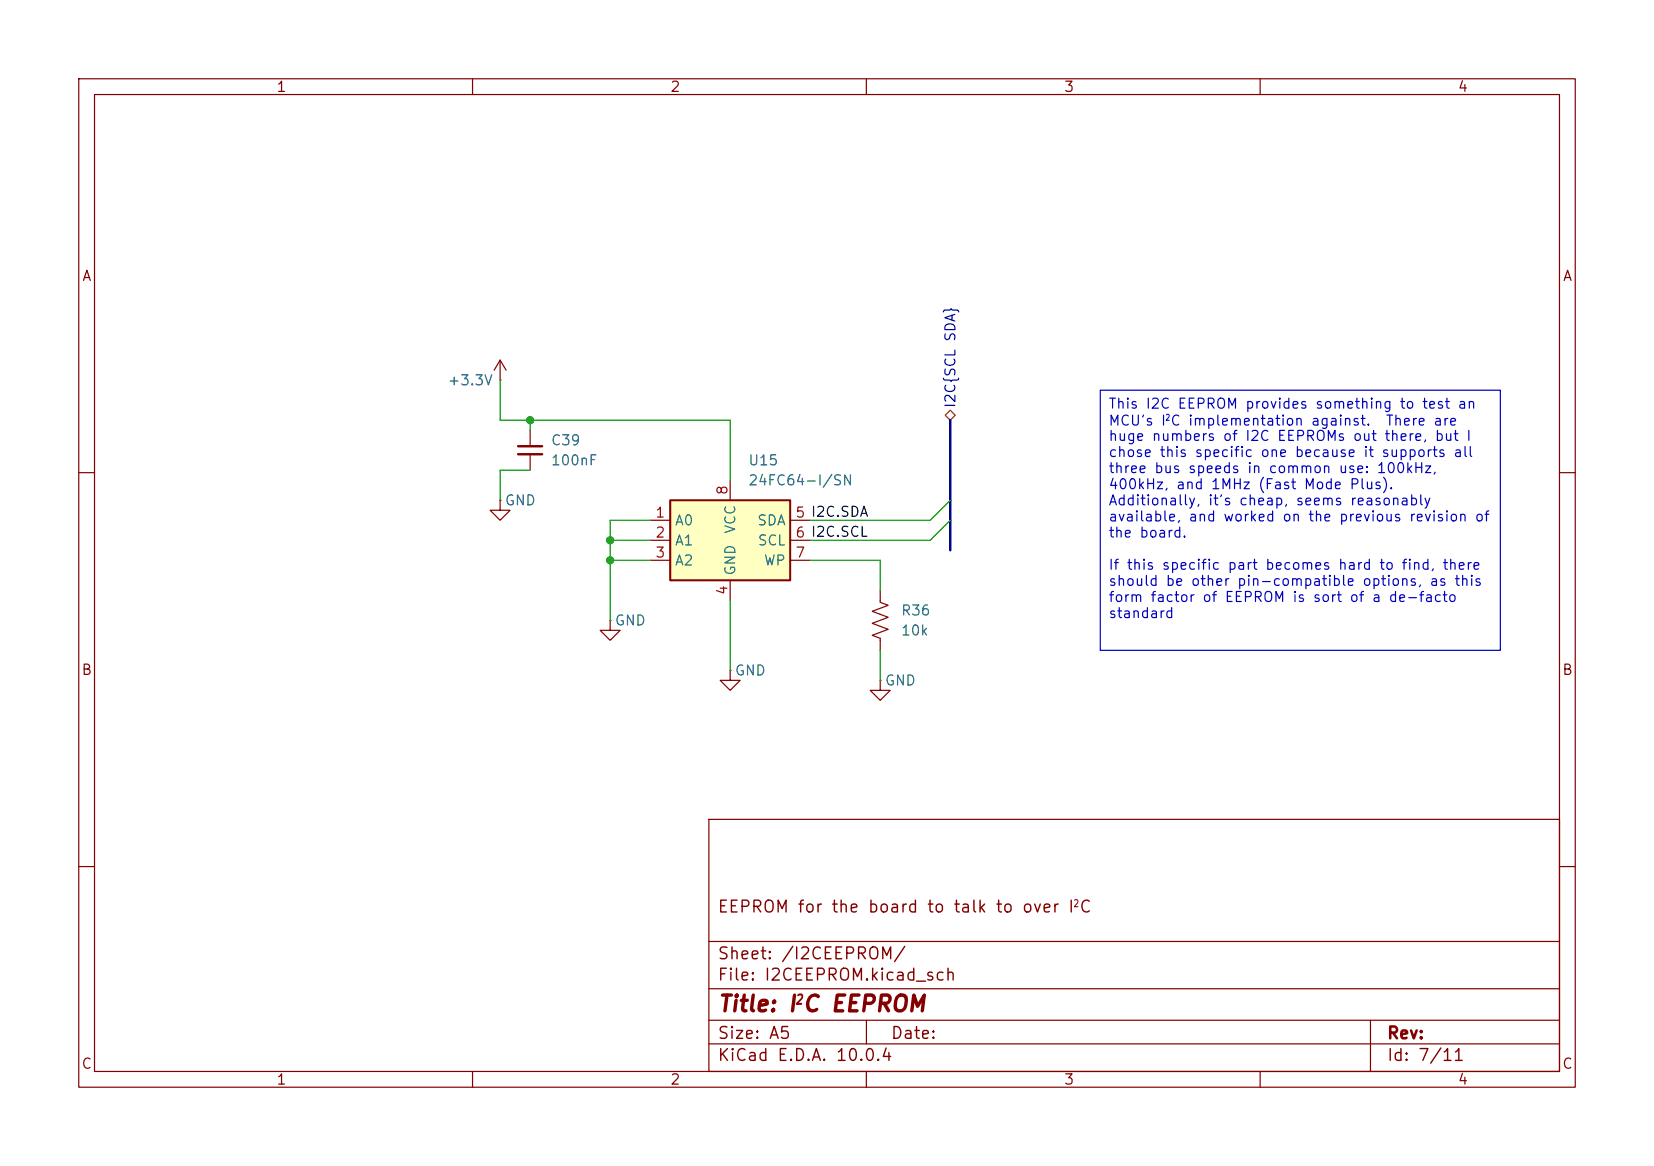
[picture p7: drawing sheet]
<svg xmlns="http://www.w3.org/2000/svg" width="210mm" height="148mm" viewBox="0 0 210 148" stroke-linecap="round" stroke-linejoin="round" font-family="sans-serif">
<g fill="none" stroke="#840000" stroke-width=".15">
<path d="M10 10h190v128h-190zM12 12h186v124h-186zM60 10v2M110 10v2M160 10v2M63.5 48.3h.1M63.5 45.7l-.8 1.3M63.5 45.7l.8 1.3M63.5 45.7v2.6M10 60h2M77.5 78.7v1.3h1.2l-1.2 1.3-1.3-1.3h1.3M77.5 78.7h.1"/>
<path d="M111.8 74.9v1.6l1 .3-2.1 .8 2.1 .8-2.1 .7 2.1 .8-2.1 .7 1.1 .4v1.6M198 60h2M92.7 85.1v1.3h1.3l-1.3 1.2-1.3-1.2h1.3M92.7 85.1h.1M111.8 86.4v1.2h1.2l-1.2 1.3-1.3-1.3h1.3M111.8 86.4h.1M10 110h2M90 104h108v32h-108zM90 119.5h108M198 110h2M60 136v2M90 132.5h108"/>
<path d="M90 129.5h108M90 125.5h108M110 136v2M110 129.5v3M160 136v2M174 129.5v6.5"/>
</g>
<path d="M85.1 63.5h15.2v10.2h-15.2z" fill="#ffffc2"/>
<path d="M85.1 63.5h15.2v10.2h-15.2z" fill="none" stroke="#840000" stroke-width=".25"/>
<path d="M67.3 54.6v2M67.3 57.7v2M63.5 63.5v1.3h1.3l-1.3 1.2-1.3-1.2h1.3M63.5 63.5h.1M82.5 66h2.6M82.5 68.6h2.6M82.5 71.1h2.6M92.7 61v2.5M92.7 73.7v2.5M100.3 66h2.6M100.3 68.6h2.6M100.3 71.1h2.6" fill="none" stroke="#840000" stroke-width=".15"/>
<path d="M65.8 57.7h3M65.8 56.6h3" fill="none" stroke="#840000" stroke-width=".3"/>
<path d="M120.6 52.1l.7 .6-.7 .6-.6-.6z" fill="none" stroke="#725600" stroke-width=".15"/>
<path d="M120.6 53.3v16.6" fill="none" stroke="#000084" stroke-width=".3"/>
<path d="M63.5 48.3v5h29.2v7.7M67.3 59.7h-3.8v3.8M67.3 53.3v1.3M77.5 68.6h5M77.5 71.1h5M82.5 66h-5v12.7M92.7 76.2v8.9M102.9 71.1h8.9v3.8M120.6 66l-2.5 2.6h-15.2M120.6 63.5l-2.5 2.5h-15.2M111.8 82.6v3.8" fill="none" stroke="#009600" stroke-width=".15"/>
<path d="M139.7 49.5h50.8v33.1h-50.8z" fill="none" stroke="#0000c2" stroke-width=".15"/>
<g fill="#009600" stroke="#009600" stroke-width=".13">
<circle cx="67.3" cy="53.3" r=".46"/>
<circle cx="77.5" cy="68.6" r=".46"/>
<circle cx="77.5" cy="71.1" r=".46"/>
</g>
<text font-size="2" fill="#840000" x="91" y="128.9">Title: I C EEPROM</text>
<g font-size="1.5" fill="#840000">
<text x="91" y="116.2">EEPROM for the board to talk to over I C</text>
<text x="91" y="124.9">File: I2CEEPROM.kicad_sch</text>
<text x="91" y="122.2">Sheet: /I2CEEPROM/</text>
<text x="91" y="135.1">KiCad E.D.A. 10.0.4</text>
<text x="91" y="132.3">Size: A5</text>
<text x="113" y="132.3">Date:</text>
<text x="176" y="132.3">Rev:</text>
<text x="176" y="135.1">Id: 7/11</text>
</g>
<g font-size="1.3" fill="#840000">
<text x="35" y="12">1</text>
<text x="85" y="12">2</text>
<text x="135" y="12">3</text>
<text x="185" y="12">4</text>
<text x="10.3" y="36">A</text>
<text x="198.4" y="36">A</text>
<text x="10.3" y="86">B</text>
<text x="198.3" y="86">B</text>
<text x="10.3" y="136">C</text>
<text x="198.3" y="136">C</text>
<text x="35" y="138">1</text>
<text x="85" y="138">2</text>
<text x="135" y="138">3</text>
<text x="185" y="138">4</text>
</g>
<g font-size="1.3" fill="#006464">
<text x="56.7" y="49.2">+3.3V</text>
<text x="69.9" y="59.4">100nF</text>
<text x="69.9" y="56.8">C39</text>
<text x="94.9" y="59.4">U15</text>
<text x="64" y="64.5">GND</text>
<text x="94.9" y="61.9">24FC64-I/SN</text>
<text x="85.6" y="67">A0</text>
<text x="85.6" y="69.6">A1</text>
<text x="93.7" y="67.8" transform="rotate(-90 93.7 67.8)">VCC</text>
<text x="96.1" y="67">SDA</text>
<text x="96.1" y="69.6">SCL</text>
<text x="85.6" y="72.1">A2</text>
<text x="93.7" y="73.2" transform="rotate(-90 93.7 73.2)">GND</text>
<text x="96.9" y="72.1">WP</text>
<text x="78" y="79.7">GND</text>
<text x="114.3" y="81">10k</text>
<text x="114.3" y="78.4">R36</text>
<text x="93.2" y="86.1">GND</text>
<text x="112.3" y="87.3">GND</text>
</g>
<text font-size="1.3" fill="#000084" x="121.6" y="51.9" transform="rotate(-90 121.6 51.9)">I2C{SCL SDA}</text>
<g font-size="1.3" fill="#0000c2">
<text x="140.7" y="52.2">This I2C EEPROM provides something to test an</text>
<text x="140.7" y="54.3">MCU's I C implementation against.</text>
<text x="140.7" y="56.3">huge numbers of I2C EEPROMs out there, but I</text>
<text x="140.7" y="58.3">chose this specific one because it supports all</text>
<text x="175.8" y="54.3">There are</text>
<text x="140.7" y="60.4">three bus speeds in common use: 100kHz,</text>
<text x="140.7" y="62.4">400kHz, and 1MHz (Fast Mode Plus).</text>
<text x="140.7" y="64.5">Additionally, it's cheap, seems reasonably</text>
<text x="140.7" y="66.5">available, and worked on the previous revision of</text>
<text x="140.7" y="68.6">the board.</text>
<text x="140.7" y="72.6">If this specific part becomes hard to find, there</text>
<text x="140.7" y="74.7">should be other pin-compatible options, as this</text>
<text x="140.7" y="76.7">form factor of EEPROM is sort of a de-facto</text>
<text x="140.7" y="78.8">standard</text>
</g>
<g font-size="1.3" fill="#a90000">
<text x="92.7" y="62.9" transform="rotate(-90 92.7 62.9)">8</text>
<text x="83.1" y="66">1</text>
<text x="83.1" y="68.6">2</text>
<text x="83.1" y="71.1">3</text>
<text x="100.9" y="66">5 I2C.SDA</text>
<text x="100.9" y="68.6">6 I2C.SCL</text>
<text x="100.9" y="71.1">7</text>
<text x="92.7" y="75.6" transform="rotate(-90 92.7 75.6)">4</text>
</g>
<text font-size="1.2" fill="#840000" x="100.9" y="127.8">2</text>
<text font-size=".9" fill="#840000" x="136.2" y="115.4">2</text>
<text font-size=".8" fill="#0000c2" x="147.9" y="53.6">2</text>
</svg>
